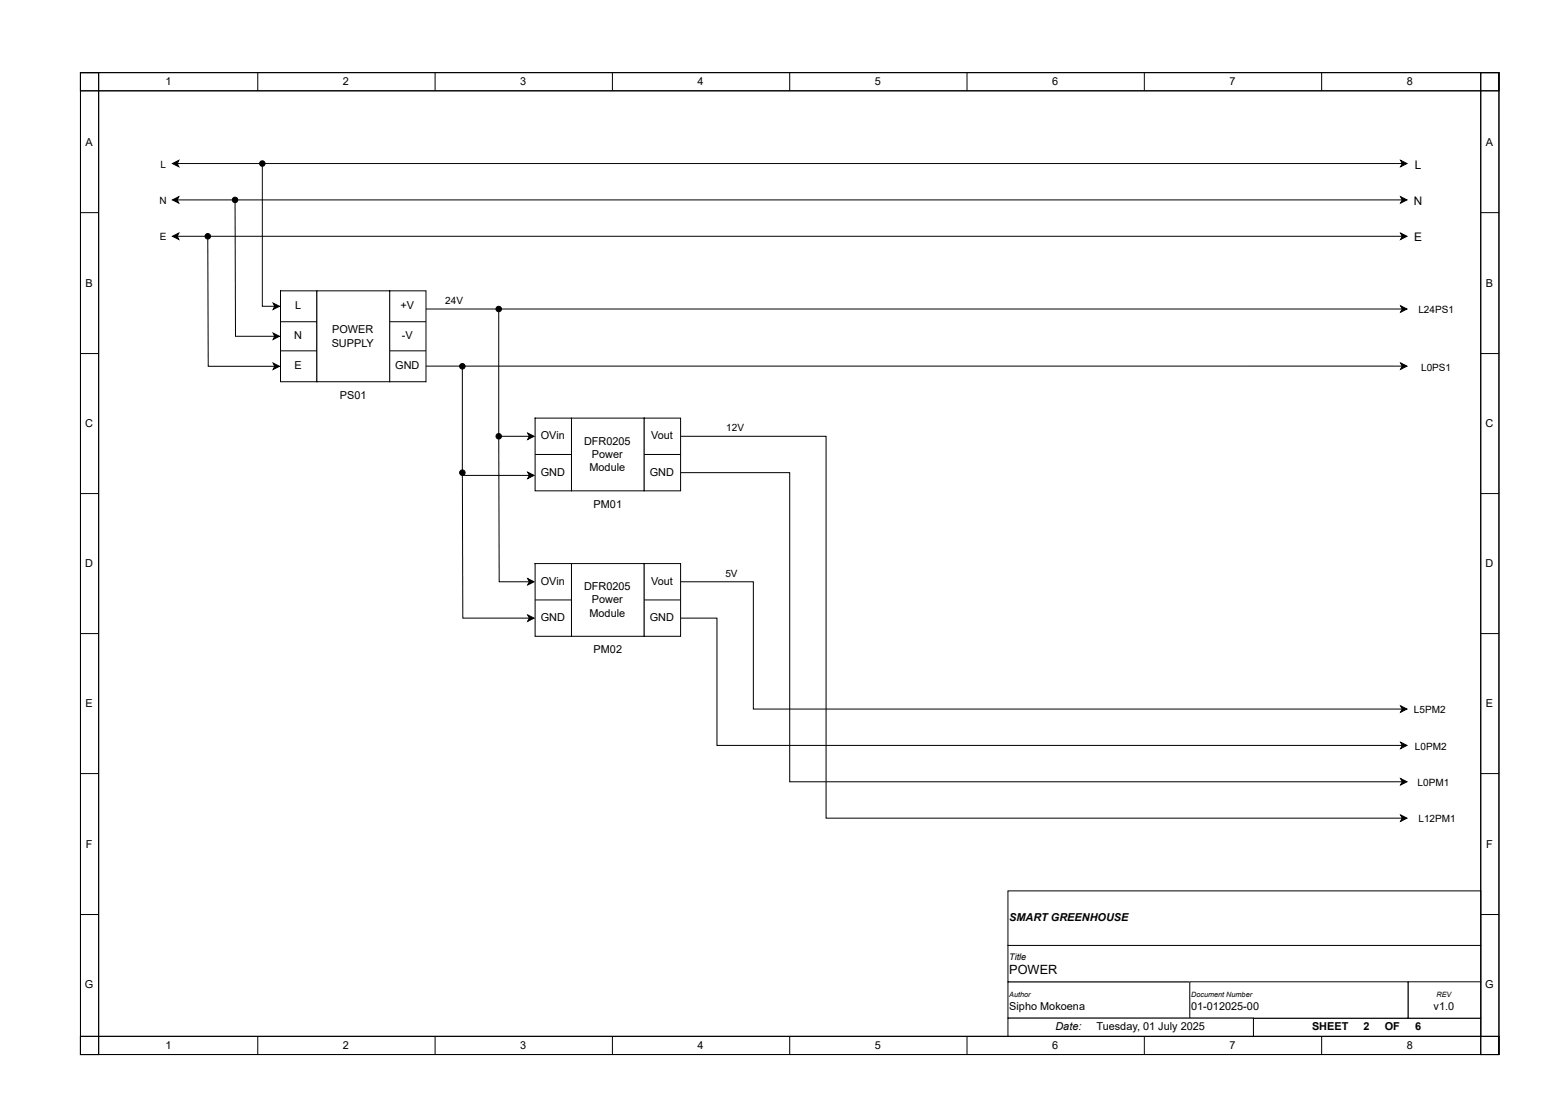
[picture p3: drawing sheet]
<svg xmlns="http://www.w3.org/2000/svg" width="420mm" height="297mm" viewBox="0 0 420 297" stroke-linecap="round" stroke-linejoin="round" font-family="sans-serif">
<path d="M21.7 19.6h383.4v4.9h-383.4z" fill="none" stroke="#000" stroke-width=".27"/>
<path d="M21.7 280.1h383.4v4.9h-383.4z" fill="#fff"/>
<path d="M21.7 19.6h5v265.4h-5zM400.1 19.6h5v265.4h-5zM21.7 280.1h383.4v4.9h-383.4z" fill="none" stroke="#000" stroke-width=".27"/>
<path d="M338.7 275.2h61.4v4.9h-61.4z" fill="#fff"/>
<path d="M338.7 275.2h61.4v4.9h-61.4z" fill="none" stroke="#000" stroke-width=".27"/>
<path d="M272.4 265.3h49.1v9.9h-49.1z" fill="#fff"/>
<path d="M272.4 265.3h49.1v9.9h-49.1z" fill="none" stroke="#000" stroke-width=".27"/>
<path d="M272.4 255.5h127.7v9.8h-127.7z" fill="#fff"/>
<path d="M272.4 255.5h127.7v9.8h-127.7z" fill="none" stroke="#000" stroke-width=".27"/>
<path d="M272.4 240.8h127.7v14.7h-127.7z" fill="#fff"/>
<path d="M272.4 240.8h127.7v14.7h-127.7z" fill="none" stroke="#000" stroke-width=".27"/>
<path d="M380.5 265.3h19.6v9.9h-19.6z" fill="#fff"/>
<path d="M380.5 265.3h19.6v9.9h-19.6z" fill="none" stroke="#000" stroke-width=".27"/>
<path d="M321.5 265.3h59v9.9h-59z" fill="#fff"/>
<path d="M321.5 265.3h59v9.9h-59z" fill="none" stroke="#000" stroke-width=".27"/>
<path d="M272.4 275.2h66.3v4.9h-66.3z" fill="#fff"/>
<g fill="none" stroke="#000" stroke-width=".27">
<path d="M21.7 19.6h383.4v4.9h-383.4zM21.7 19.6h5v265.4h-5zM69.7 19.6v4.9M117.6 19.6v4.9M165.5 19.6v4.9M213.4 19.6v4.9M261.3 19.6v4.9M309.2 19.6v4.9M357.1 19.6v4.9M400.1 19.6h5v265.4h-5zM21.7 57.5h5M46.6 44.2l1.7-.9-.4 .9 .4 .9z"/>
<path d="M47.9 44.2h331M378.5 43.3l1.7 .9-1.7 .9 .4-.9zM400.1 57.5h5M21.7 95.6h5M400.1 95.6h5M21.7 133.4h5M400.1 133.4h5M21.7 171.2h5M400.1 171.2h5M21.7 209.1h5M400.1 209.1h5M21.7 247.2h5"/>
<path d="M400.1 247.2h5M272.4 275.2h66.3v4.9h-66.3zM21.7 280.1h383.4v4.9h-383.4zM69.7 280.1v4.9M117.6 280.1v4.9M165.5 280.1v4.9M213.4 280.1v4.9M261.3 280.1v4.9M309.2 280.1v4.9M357.1 280.1v4.9"/>
</g>
<path d="M46.6 44.2l1.7-.9-.4 .9 .4 .9zM378.5 43.3l1.7 .9-1.7 .9 .4-.9z" fill="#000"/>
<g fill="#fff">
<path d="M43.2 42.8h1.8v3.2h-1.8z"/>
<path d="M382.3 42.6h1.7v3.7h-1.7z"/>
</g>
<path d="M46.6 54l1.7-.8-.4 .8 .4 .9zM47.9 54h331M378.5 53.2l1.7 .8-1.7 .9 .4-.9z" fill="none" stroke="#000" stroke-width=".27"/>
<path d="M46.6 54l1.7-.8-.4 .8 .4 .9zM378.5 53.2l1.7 .8-1.7 .9 .4-.9z" fill="#000"/>
<g fill="#fff">
<path d="M43.2 52.7h1.8v3.2h-1.8z"/>
<path d="M382.1 52.4h2.2v3.7h-2.2z"/>
</g>
<path d="M46.6 63.9l1.7-.9-.4 .9 .4 .8zM47.9 63.9h331M378.5 63l1.7 .9-1.7 .8 .4-.8z" fill="none" stroke="#000" stroke-width=".27"/>
<path d="M46.6 63.9l1.7-.9-.4 .9 .4 .8zM378.5 63l1.7 .9-1.7 .8 .4-.8z" fill="#000"/>
<g fill="#fff">
<path d="M43.2 62.5h1.8v3.2h-1.8z"/>
<path d="M382.1 62.3h2.2v3.6h-2.2z"/>
</g>
<g fill="none" stroke="#000" stroke-width=".27">
<path d="M63.5 54.8l.1 36.1h10.6M70.9 44.9v37.9h3.3M56.1 64.6l.2 34.4h17.9M73.8 81.9l1.7 .9-1.7 .8 .4-.8zM73.8 90l1.7 .9-1.7 .8 .4-.8zM73.8 98.1l1.7 .9-1.7 .9 .4-.9zM105.3 83.5h273.6M124.9 99.7v28.8h18.1M134.8 84.2v33.7h8.2M378.5 82.7l1.7 .8-1.7 .9 .4-.9zM142.6 117.1l1.7 .8-1.7 .9 .4-.9zM142.6 127.6l1.7 .9-1.7 .8 .4-.8z"/>
<circle cx="63.5" cy="54" r=".74"/>
<circle cx="70.9" cy="44.2" r=".74"/>
<circle cx="56.1" cy="63.9" r=".74"/>
<circle cx="124.9" cy="99" r=".74"/>
<circle cx="134.8" cy="83.5" r=".74"/>
</g>
<g fill="#000">
<path d="M73.8 81.9l1.7 .9-1.7 .8 .4-.8zM73.8 90l1.7 .9-1.7 .8 .4-.8zM73.8 98.1l1.7 .9-1.7 .9 .4-.9zM378.5 82.7l1.7 .8-1.7 .9 .4-.9zM142.6 117.1l1.7 .8-1.7 .9 .4-.9zM142.6 127.6l1.7 .9-1.7 .8 .4-.8z"/>
<circle cx="63.5" cy="54" r=".74"/>
<circle cx="70.9" cy="44.2" r=".74"/>
<circle cx="56.1" cy="63.9" r=".74"/>
<circle cx="124.9" cy="99" r=".74"/>
<circle cx="134.8" cy="83.5" r=".74"/>
</g>
<g fill="#fff">
<path d="M111.1 82.2h3.2v3.2h-3.2z"/>
<path d="M120.4 79.7h4.7v3.2h-4.7z"/>
<path d="M383.3 82.2h9.6v3.2h-9.6z"/>
</g>
<path d="M378.5 98.1l1.7 .9-1.7 .8 .4-.9zM378.9 98.9l-268.7 .1" fill="none" stroke="#000" stroke-width=".27"/>
<path d="M378.5 98.1l1.7 .9-1.7 .8 .4-.9z" fill="#000"/>
<path d="M384 97.9h8.2v3.2h-8.2z" fill="#fff"/>
<path d="M183.9 127.7h29.5v83.6h165.5M378.5 210.4l1.7 .9-1.7 .8 .4-.8z" fill="none" stroke="#000" stroke-width=".27"/>
<path d="M378.5 210.4l1.7 .9-1.7 .8 .4-.8z" fill="#000"/>
<path d="M383.1 209.9h8.6v3.2h-8.6z" fill="#fff"/>
<path d="M183.9 117.9h39.3v103.2h155.7M378.5 220.2l1.7 .9-1.7 .9 .4-.9z" fill="none" stroke="#000" stroke-width=".27"/>
<path d="M378.5 220.2l1.7 .9-1.7 .9 .4-.9z" fill="#000"/>
<g fill="#fff">
<path d="M196.3 114.1h4.7v3.2h-4.7z"/>
<path d="M383.3 219.8h10.1v3.2h-10.1z"/>
<path d="M154.4 113h19.7v19.7h-19.7z"/>
</g>
<g fill="none" stroke="#000" stroke-width=".27">
<path d="M134.8 118.6l.1 38.6h8.1M154.4 113h19.7v19.7h-19.7zM124.9 128.5l.2 38.6h17.9M142.6 156.4l1.7 .8-1.7 .9 .4-.9zM183.9 157.2h19.7v34.4h175.3M142.6 166.2l1.7 .9-1.7 .8 .4-.8zM378.5 190.8l1.7 .8-1.7 .9 .4-.9z"/>
<circle cx="134.8" cy="117.9" r=".74"/>
<circle cx="124.9" cy="127.7" r=".74"/>
</g>
<g fill="#000">
<path d="M142.6 156.4l1.7 .8-1.7 .9 .4-.9zM142.6 166.2l1.7 .9-1.7 .8 .4-.8zM378.5 190.8l1.7 .8-1.7 .9 .4-.9z"/>
<circle cx="134.8" cy="117.9" r=".74"/>
<circle cx="124.9" cy="127.7" r=".74"/>
</g>
<g fill="#fff">
<path d="M196.1 153.4h3.2v3.2h-3.2z"/>
<path d="M382.1 190.3h8.6v3.2h-8.6z"/>
</g>
<path d="M183.9 167.1h9.8v34.4h185.2M378.5 200.6l1.7 .9-1.7 .8 .4-.8z" fill="none" stroke="#000" stroke-width=".27"/>
<path d="M378.5 200.6l1.7 .9-1.7 .8 .4-.8z" fill="#000"/>
<g fill="#fff">
<path d="M382.3 200.1h8.6v3.2h-8.6z"/>
<path d="M154.4 152.3h19.7v19.7h-19.7z"/>
</g>
<path d="M154.4 152.3h19.7v19.7h-19.7z" fill="none" stroke="#000" stroke-width=".27"/>
<path d="M144.6 113h9.8v19.7h-9.8z" fill="#fff"/>
<path d="M144.6 113h9.8v19.7h-9.8zM144.6 122.8h9.8" fill="none" stroke="#000" stroke-width=".27"/>
<path d="M144.6 152.3h9.8v19.7h-9.8z" fill="#fff"/>
<path d="M144.6 152.3h9.8v19.7h-9.8zM144.6 162.1h9.8" fill="none" stroke="#000" stroke-width=".27"/>
<path d="M174.1 152.3h9.8v19.7h-9.8z" fill="#fff"/>
<path d="M174.1 152.3h9.8v19.7h-9.8zM174.1 162.1h9.8" fill="none" stroke="#000" stroke-width=".27"/>
<path d="M174.1 113h9.8v19.7h-9.8z" fill="#fff"/>
<path d="M174.1 113h9.8v19.7h-9.8zM174.1 122.8h9.8" fill="none" stroke="#000" stroke-width=".27"/>
<path d="M75.8 78.6h9.8v24.6h-9.8z" fill="#fff"/>
<path d="M75.8 78.6h9.8v24.6h-9.8zM75.8 87h9.8M75.8 94.8h9.8" fill="none" stroke="#000" stroke-width=".27"/>
<path d="M105.3 78.6h9.8v24.6h-9.8z" fill="#fff"/>
<path d="M105.3 78.6h9.8v24.6h-9.8zM105.3 87h9.8M105.3 94.8h9.8" fill="none" stroke="#000" stroke-width=".27"/>
<path d="M85.6 78.6h19.7v24.6h-19.7z" fill="#fff"/>
<path d="M85.6 78.6h19.7v24.6h-19.7z" fill="none" stroke="#000" stroke-width=".27"/>
<text font-size="3.4" x="272.7" y="263.2">POWER</text>
<g font-size="3.2">
<text x="382.3" y="45.6">L</text>
<text x="382" y="55.4">N</text>
<text x="382.1" y="65.2">E</text>
</g>
<g font-size="2.9">
<text x="44.8" y="22.9">1</text>
<text x="92.7" y="22.9">2</text>
<text x="140.6" y="22.9">3</text>
<text x="188.5" y="22.9">4</text>
<text x="236.4" y="22.9">5</text>
<text x="284.3" y="22.9">6</text>
<text x="332.2" y="22.9">7</text>
<text x="380.2" y="22.9">8</text>
<text x="23.1" y="39.4">A</text>
<text x="401.5" y="39.4">A</text>
<text x="23.1" y="77.5">B</text>
<text x="401.5" y="77.5">B</text>
<text x="79.8" y="83.6">L</text>
<text x="108.2" y="83.6">+V</text>
<text x="79.5" y="91.7">N</text>
<text x="89.6" y="93.7">SUPPLY</text>
<text x="89.8" y="90">POWER</text>
<text x="108.6" y="91.7">-V</text>
<text x="79.6" y="99.9">E</text>
<text x="106.8" y="99.9">GND</text>
<text x="91.9" y="107.7">PS01</text>
<text x="23" y="115.3">C</text>
<text x="146.1" y="118.8">OVin</text>
<text x="175.9" y="118.8">Vout</text>
<text x="401.4" y="115.3">C</text>
<text x="157.8" y="120.2">DFR0205</text>
<text x="160" y="123.7">Power</text>
<text x="146.1" y="128.6">GND</text>
<text x="159.3" y="127.4">Module</text>
<text x="175.6" y="128.6">GND</text>
<text x="160.4" y="137.2">PM01</text>
<text x="23" y="153.2">D</text>
<text x="401.4" y="153.2">D</text>
<text x="146.1" y="158.1">OVin</text>
<text x="157.8" y="159.6">DFR0205</text>
<text x="175.9" y="158.1">Vout</text>
<text x="146.1" y="167.9">GND</text>
<text x="159.3" y="166.7">Module</text>
<text x="160" y="163">Power</text>
<text x="175.6" y="167.9">GND</text>
<text x="160.4" y="176.5">PM02</text>
<text x="23.1" y="191">E</text>
<text x="401.5" y="191">E</text>
<text x="23.2" y="229.1">F</text>
<text x="401.6" y="229.1">F</text>
<text x="272.7" y="249">SMART GREENHOUSE</text>
<text x="22.9" y="266.9">G</text>
<text x="401.3" y="266.9">G</text>
<text x="272.7" y="273.1">Sipho Mokoena</text>
<text x="321.9" y="273.1">01-012025-00</text>
<text x="387.4" y="273.1">v1.0</text>
<text x="285.2" y="278.5">Date:</text>
<text x="296.3" y="278.5">Tuesday, 01 July 2025</text>
<text x="354.6" y="278.5">SHEET</text>
<text x="368.5" y="278.5">2</text>
<text x="374.2" y="278.5">OF</text>
<text x="382.4" y="278.5">6</text>
<text x="44.8" y="283.4">1</text>
<text x="92.7" y="283.4">2</text>
<text x="140.6" y="283.4">3</text>
<text x="188.5" y="283.4">4</text>
<text x="236.4" y="283.4">5</text>
<text x="284.3" y="283.4">6</text>
<text x="332.2" y="283.4">7</text>
<text x="380.2" y="283.4">8</text>
</g>
<g font-size="2.7">
<text x="43.4" y="45.3">L</text>
<text x="43.1" y="55.1">N</text>
<text x="43.2" y="65">E</text>
<text x="120.3" y="82.2">24V</text>
<text x="111" y="84.6">+V</text>
<text x="383.3" y="84.6">L24PS1</text>
<text x="384" y="100.3">L0PS1</text>
<text x="196.3" y="116.6">12V</text>
<text x="196" y="155.9">5V</text>
<text x="382.1" y="192.7">L5PM2</text>
<text x="382.3" y="202.6">L0PM2</text>
<text x="383.1" y="212.4">L0PM1</text>
<text x="383.3" y="222.2">L12PM1</text>
</g>
<text font-size="2.5" x="272.7" y="259.3">Title</text>
<g font-size="2">
<text x="272.7" y="269.4">Author</text>
<text x="321.9" y="269.4">Document Number</text>
<text x="388.2" y="269.4">REV</text>
</g>
</svg>
